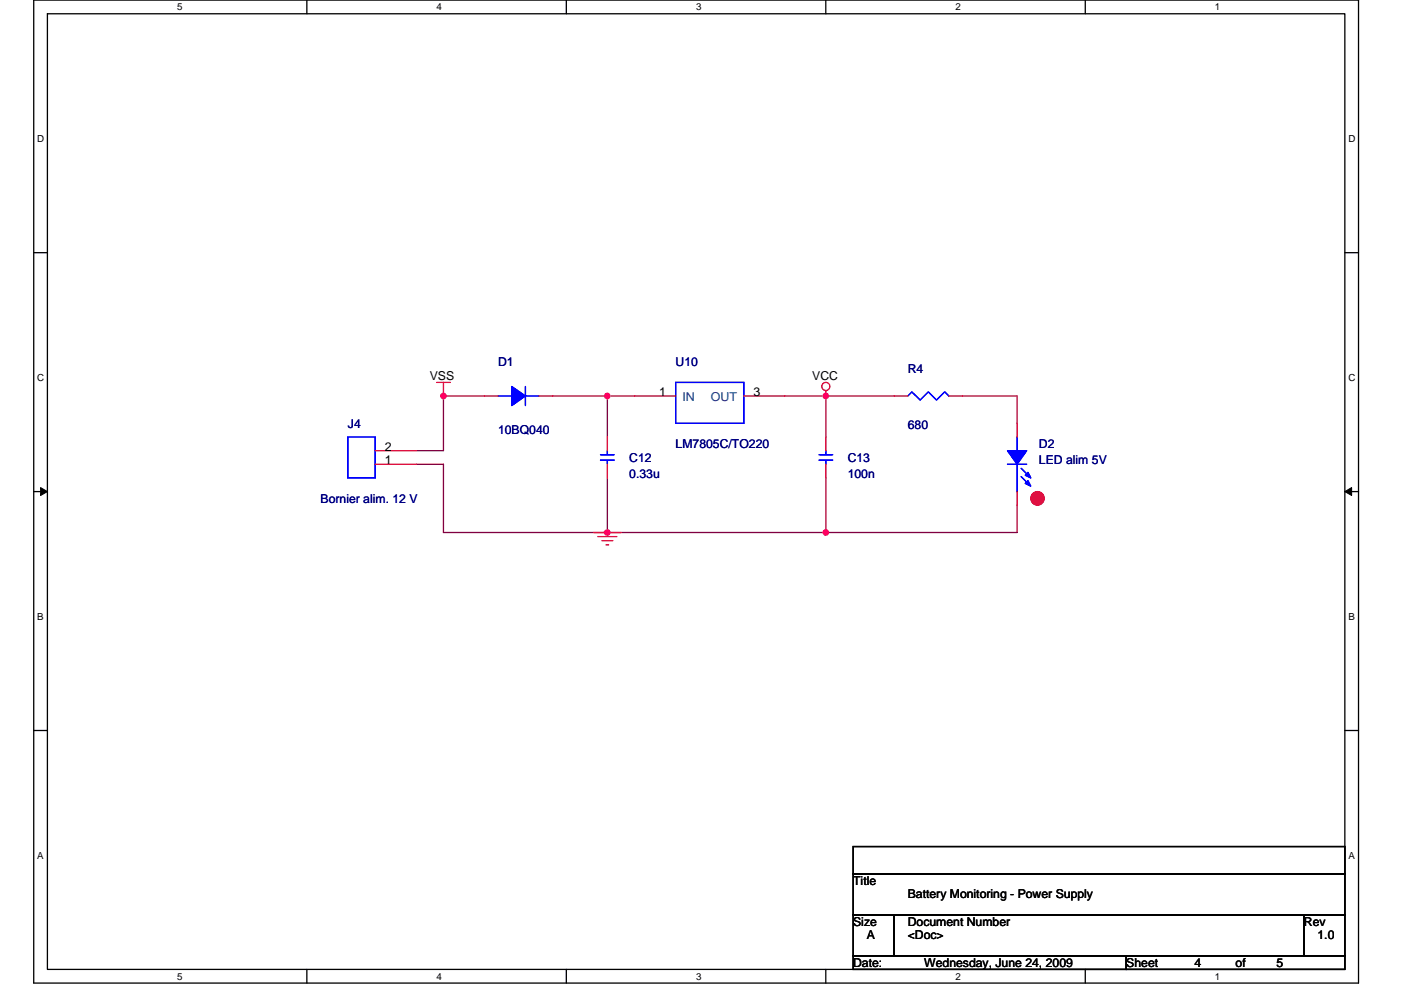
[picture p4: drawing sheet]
<svg xmlns="http://www.w3.org/2000/svg" width="297mm" height="210mm" viewBox="0 0 297 210" stroke-linecap="round" stroke-linejoin="round" font-family="sans-serif">
<path d="M7.2 0h280.8v208.5h-280.8zM10.1 2.9h275v202.7h-275z" fill="none" stroke="#000" stroke-width=".28"/>
<g fill="#fff">
<path d="M37.5 .3h1.2v2.3h-1.2z"/>
<path d="M37.5 205.9h1.2v2.3h-1.2z"/>
</g>
<path d="M65.1 0v2.9M65.1 205.6v2.9" fill="none" stroke="#000" stroke-width=".28"/>
<g fill="#fff">
<path d="M92.6 .3h1.1v2.3h-1.1z"/>
<path d="M92.6 205.9h1.1v2.3h-1.1z"/>
</g>
<path d="M120.1 0v2.9M120.1 205.6v2.9" fill="none" stroke="#000" stroke-width=".28"/>
<g fill="#fff">
<path d="M147.6 .3h1.1v2.3h-1.1z"/>
<path d="M147.6 205.9h1.1v2.3h-1.1z"/>
</g>
<path d="M175.1 0v2.9M175.1 205.6v2.9" fill="none" stroke="#000" stroke-width=".28"/>
<g fill="#fff">
<path d="M202.6 .3h1.1v2.3h-1.1z"/>
<path d="M202.6 205.9h1.1v2.3h-1.1z"/>
</g>
<path d="M230.1 0v2.9M230.1 205.6v2.9" fill="none" stroke="#000" stroke-width=".28"/>
<g fill="#fff">
<path d="M257.6 .3h1.2v2.3h-1.2z"/>
<path d="M257.6 205.9h1.2v2.3h-1.2z"/>
<path d="M7.9 28.3h1.5v2.3h-1.5z"/>
<path d="M285.9 28.3h1.5v2.3h-1.5z"/>
<path d="M7.9 78.9h1.5v2.3h-1.5z"/>
<path d="M285.9 78.9h1.5v2.3h-1.5z"/>
</g>
<path d="M7.2 53.6h2.9M285.1 53.6h2.9" fill="none" stroke="#000" stroke-width=".28"/>
<g fill="#fff">
<path d="M7.9 129.6h1.4v2.3h-1.4z"/>
<path d="M285.9 129.6h1.3v2.3h-1.3z"/>
</g>
<path d="M7.2 104.3h2.9M285.1 104.3h2.9" fill="none" stroke="#000" stroke-width=".28"/>
<path d="M8.6 103.4l1.5 .9-1.5 .8zM285.1 104.3l1.5-.9v1.7z" fill="#000" stroke="#000" stroke-width=".21"/>
<g fill="#fff">
<path d="M7.9 180.3h1.4v2.3h-1.4z"/>
<path d="M285.9 180.3h1.4v2.3h-1.4z"/>
</g>
<path d="M7.2 154.9h2.9M285.1 154.9h2.9M180.9 179.6h104.2v5.7h-104.2zM180.9 185.3h104.2v8.7h-104.2zM180.9 194h8.7v8.7h-8.7zM189.6 194h86.9v8.7h-86.9zM276.5 194h8.6v8.7h-8.6zM180.9 202.7h57.9v2.9h-57.9zM238.8 202.7h46.3v2.9h-46.3z" fill="none" stroke="#000" stroke-width=".28"/>
<g fill="none" stroke="#800040" stroke-width=".28">
<path d="M88.2 98.5h5.8v14.4h34.8M102.7 84h-8.7v11.6h-5.8M117.2 84h11.6M128.8 84v8.7M128.8 84h5.8M166.4 84h8.7M175.1 84v8.7M175.1 84h14.5M204.1 84h11.5v5.8M128.8 112.9h46.3M128.8 101.4v11.5M175.1 101.4v11.5"/>
<path d="M215.6 107.2v5.7h-40.5"/>
</g>
<g fill="#f0f" stroke="#f0f" stroke-width=".28">
<circle cx="128.8" cy="84" r=".57"/>
<circle cx="175.1" cy="112.9" r=".57"/>
<circle cx="128.8" cy="112.9" r=".57"/>
<circle cx="175.1" cy="84" r=".57"/>
<circle cx="94" cy="84" r=".57"/>
</g>
<g fill="none" stroke="#f00" stroke-width=".28">
<path d="M79.5 98.5h8.7M79.5 95.6h8.7M92.6 81.1h2.9M94 81.1v2.9M102.7 84h2.9M114.3 84h2.9M128.8 92.7v2.9M128.8 98.5v2.9M134.6 84h8.7M157.7 84h8.7M175.1 82.8v1.2M175.1 92.7v2.9"/>
<path d="M175.1 98.5v2.9M189.6 84h2.9M201.2 84h2.9M215.6 89.8v2.9M125.9 112.9h5.8M126.7 113.8h4.1M127.6 114.7h2.3M128.5 115.6h.5M215.6 104.3v2.9"/>
<circle cx="175.1" cy="82" r=".86"/>
</g>
<circle cx="220" cy="105.7" r="1.44" fill="#f00" stroke="#f00" stroke-width=".28"/>
<g fill="none" stroke="#00f" stroke-width=".28">
<path d="M73.8 92.7h5.7v8.7h-5.7zM105.6 84h2.9M111.4 82v4M111.4 84h2.9M127.3 97.6h2.9M127.3 96.5h2.9M128.8 95.6v.9M128.8 97.6v.9M143.3 81.1h14.4v8.7h-14.4zM173.6 97.6h2.9M173.6 96.5h2.9M175.1 95.6v.9"/>
<path d="M175.1 97.6v.9M192.5 84l.8-.9 1.8 1.8 1.7-1.8 1.8 1.8 1.7-1.8 .9 .9M213.6 98.5h4.1M215.6 92.7v2.9M215.6 98.5v5.8M216.5 99.3l1.7 1.8M216.5 101.1l1.7 1.7"/>
</g>
<g fill="#00f" stroke="#00f" stroke-width=".28">
<path d="M213.6 95.6h4.1l-2.1 2.9z" fill-rule="evenodd"/>
<path d="M217.9 102l.6 1.1-1.1-.6z" fill-rule="evenodd"/>
<path d="M217.9 100.2l.6 1.2-1.1-.6z" fill-rule="evenodd"/>
<path d="M213.6 95.6h4.1l-2.1 2.9z" fill-rule="evenodd"/>
<path d="M217.9 102l.6 1.1-1.1-.6z" fill-rule="evenodd"/>
<path d="M217.9 100.2l.6 1.2-1.1-.6z" fill-rule="evenodd"/>
<path d="M108.5 82l2.9 2-2.9 2z" fill-rule="evenodd"/>
<path d="M108.5 82l2.9 2-2.9 2z" fill-rule="evenodd"/>
</g>
<g font-size="2.6" fill="#000080">
<text x="105.6" y="77.6">D1</text>
<text x="143.3" y="77.6">U10</text>
<text x="192.5" y="79.1">R4</text>
<text x="73.8" y="90.7">J4</text>
<text x="105.6" y="92.1">10BQ040</text>
<text x="143.3" y="95">LM7805C/TO220</text>
<text x="192.5" y="91">680</text>
<text x="220.3" y="95">D2</text>
<text x="133.4" y="97.9">C12</text>
<text x="133.4" y="101.4">0.33u</text>
<text x="179.7" y="97.9">C13</text>
<text x="179.7" y="101.4">100n</text>
<text x="220.3" y="98.5">LED alim 5V</text>
<text x="68" y="106.6">Bornier alim. 12 V</text>
</g>
<g font-size="2.6">
<text x="91.1" y="80.5">VSS</text>
<text x="139.8" y="84">1</text>
<text x="159.8" y="84">3</text>
<text x="172.2" y="80.5">VCC</text>
<text x="81.6" y="95.6">2</text>
<text x="81.6" y="98.4">1</text>
<text x="180.9" y="187.7">Title</text>
<text x="192.5" y="190.6">Battery Monitoring - Power Supply</text>
<text x="180.9" y="196.4">Size</text>
<text x="192.5" y="196.4">Document Number</text>
<text x="276.5" y="196.4">Rev</text>
<text x="183.8" y="199.3">A</text>
<text x="192.5" y="199.3">&lt;Doc&gt;</text>
<text x="279.3" y="199.3">1.0</text>
<text x="180.9" y="205">Date:</text>
<text x="196" y="205">Wednesday, June 24, 2009</text>
<text x="238.8" y="205">Sheet</text>
<text x="253.3" y="205">4</text>
<text x="262" y="205">of</text>
<text x="270.7" y="205">5</text>
</g>
<g font-size="2.6" fill="#004080">
<text x="144.7" y="85.2">IN</text>
<text x="150.7" y="85.2">OUT</text>
</g>
<g font-size="2.1">
<text x="37.5" y="2.2">5</text>
<text x="92.6" y="2.2">4</text>
<text x="147.6" y="2.2">3</text>
<text x="202.6" y="2.2">2</text>
<text x="257.6" y="2.2">1</text>
<text x="7.9" y="30.1">D</text>
<text x="285.9" y="30.1">D</text>
<text x="7.9" y="80.8">C</text>
<text x="285.9" y="80.8">C</text>
<text x="7.9" y="131.4">B</text>
<text x="285.9" y="131.4">B</text>
<text x="7.9" y="182.1">A</text>
<text x="285.9" y="182.1">A</text>
<text x="37.5" y="207.8">5</text>
<text x="92.6" y="207.8">4</text>
<text x="147.6" y="207.8">3</text>
<text x="202.6" y="207.8">2</text>
<text x="257.6" y="207.8">1</text>
</g>
</svg>
